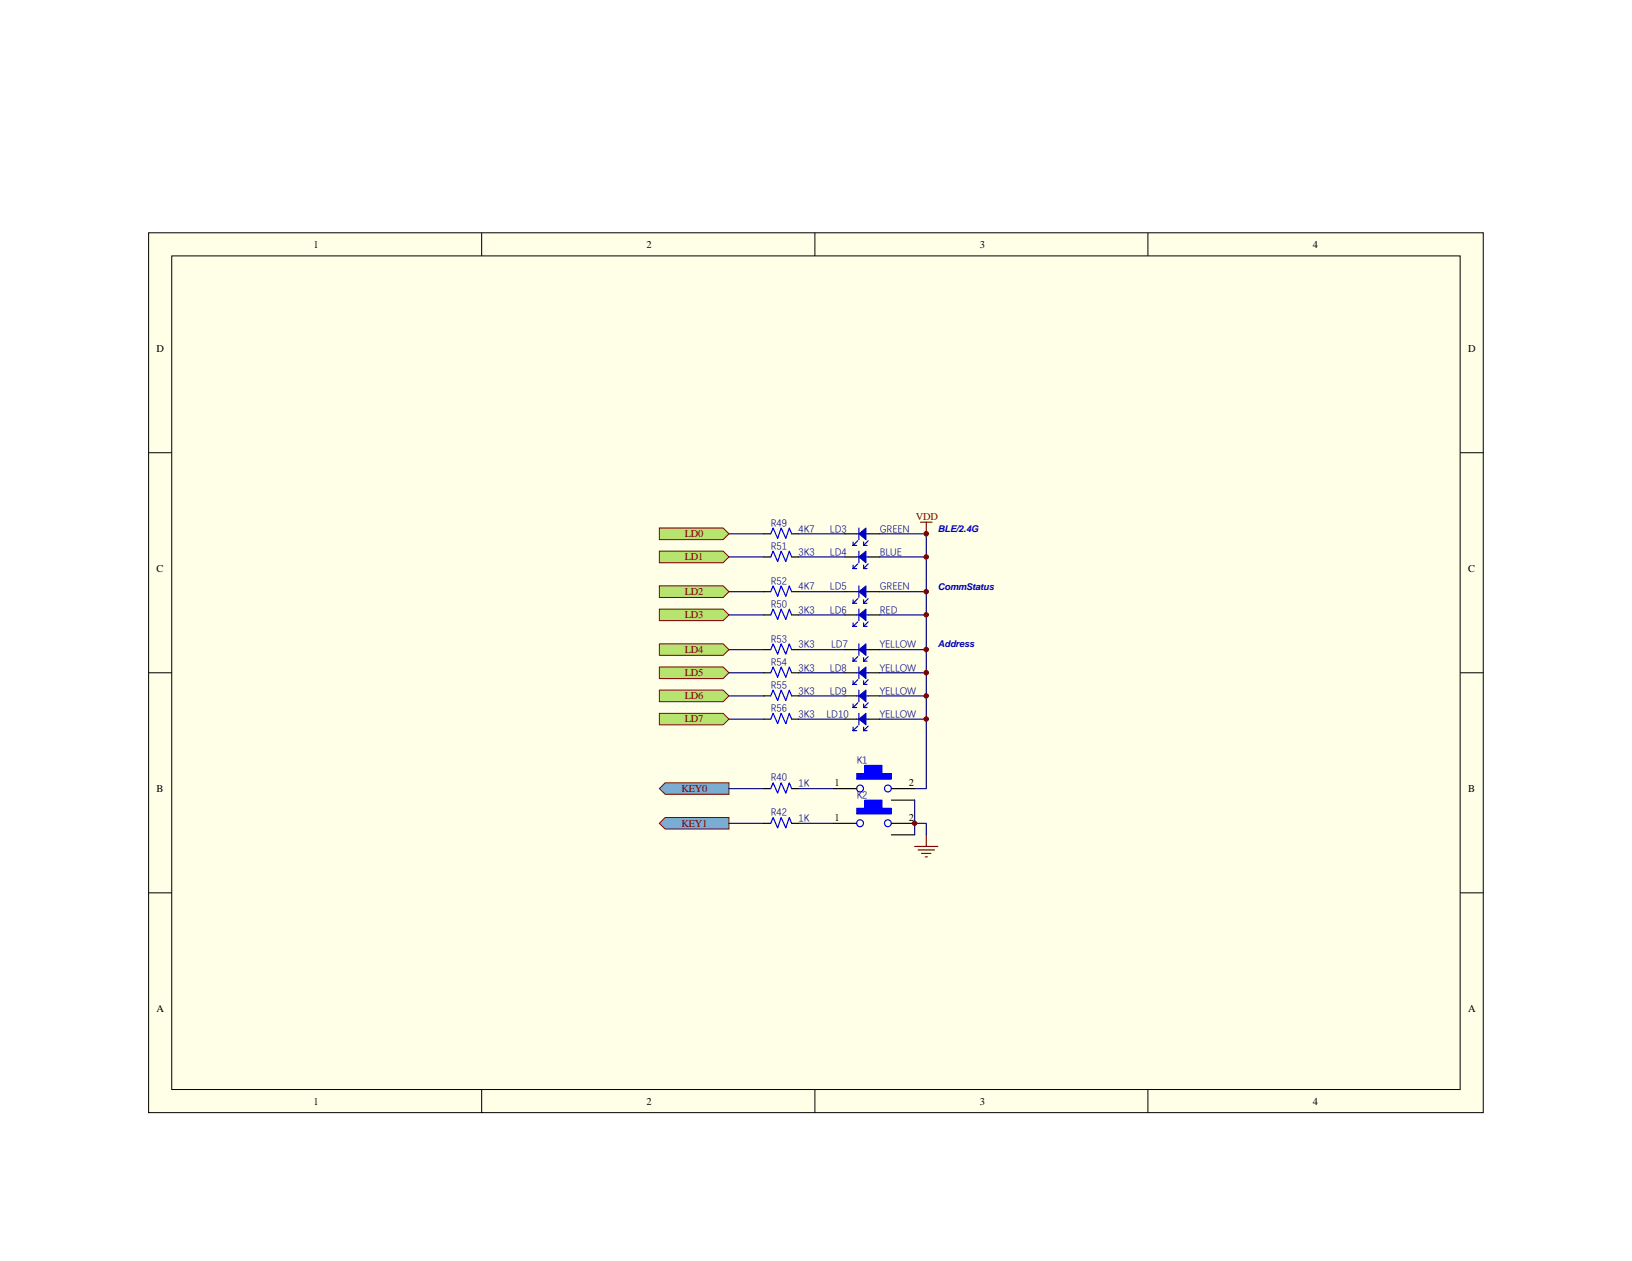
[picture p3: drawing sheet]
<svg xmlns="http://www.w3.org/2000/svg" width="279mm" height="216mm" viewBox="0 0 279 216" stroke-linecap="round" stroke-linejoin="round" font-family="sans-serif">
<path d="M25.4 39.9h228.5v150.6h-228.5z" fill="#ffffe8"/>
<g fill="none" stroke="#000" stroke-width=".17">
<path d="M25.4 39.9h228.5v150.6h-228.5zM82.5 39.9v3.9M139.5 39.9v3.9M196.5 39.9v3.9M29.4 43.8h220.6v142.7h-220.6zM25.4 77.5h4M250 77.5h4M25.4 115.2h4M250 115.2h4M25.4 152.9h4M250 152.9h4M82.5 186.6v3.9"/>
<path d="M139.5 186.6v3.9M196.5 186.6v3.9"/>
</g>
<g fill="#b7e36f" stroke="#800000" stroke-width=".17">
<path d="M112.9 94.4h10.9l1 1-1 1h-10.9z" fill-rule="evenodd"/>
<path d="M112.9 90.4h10.9l1 1-1 1h-10.9z" fill-rule="evenodd"/>
</g>
<g fill="#7bacd1" stroke="#800000" stroke-width=".17">
<path d="M113.9 140h10.9v1.9h-10.9l-1-.9z" fill-rule="evenodd"/>
<path d="M112.9 135l1-1h10.9v2h-10.9z" fill-rule="evenodd"/>
</g>
<g fill="#b7e36f" stroke="#800000" stroke-width=".17">
<path d="M112.9 104.3h10.9l1 1-1 1h-10.9z" fill-rule="evenodd"/>
<path d="M112.9 100.3h10.9l1 1-1 1h-10.9z" fill-rule="evenodd"/>
</g>
<path d="M157.6 89.4h2M158.6 89.4v2M156.6 144.9h4M157.2 145.5h2.8M157.8 146.1h1.6M158.4 146.7h.4M158.6 142.9v2" fill="none" stroke="#800000" stroke-width=".2"/>
<g fill="none" stroke="#000080" stroke-width=".2">
<path d="M124.8 95.4h6M124.8 91.4h6M136.7 95.4h8M136.7 91.4h8M150.6 91.4h8v43.6h-2M150.6 95.4h8M124.8 105.3h6M124.8 101.3h6M124.8 111.2h6M124.8 115.2h6M124.8 119.1h6M136.7 105.3h8"/>
<path d="M136.7 101.3h8M136.7 111.2h8M136.7 115.2h8M136.7 119.1h8M150.6 105.3h8M150.6 101.3h8M150.6 111.2h8M150.6 115.2h8M150.6 119.1h8M124.8 135h6M124.8 123.1h6M136.7 135h2"/>
<path d="M136.7 123.1h8M150.6 123.1h8M124.8 141h6M136.7 141h2"/>
</g>
<g fill="none" stroke="#000" stroke-width=".2">
<path d="M130.8 91.4h1.2M130.8 95.4h1.2M135.5 91.4h1.2M135.5 95.4h1.2M144.7 91.4h2M144.7 95.4h2M148.6 91.4h2M148.6 95.4h2M130.8 101.3h1.2M130.8 105.3h1.2M130.8 111.2h1.2M130.8 115.2h1.2"/>
<path d="M130.8 119.1h1.2M135.5 101.3h1.2M135.5 105.3h1.2M135.5 111.2h1.2M135.5 115.2h1.2M135.5 119.1h1.2M144.7 101.3h2M144.7 105.3h2M144.7 111.2h2M144.7 115.2h2M144.7 119.1h2M148.6 101.3h2"/>
<path d="M148.6 105.3h2M148.6 111.2h2M148.6 115.2h2M148.6 119.1h2M130.8 123.1h1.2M130.8 135h1.2M135.5 123.1h1.2M135.5 135h1.2M142.7 135h4M144.7 123.1h2M148.6 123.1h2M152.6 135h4"/>
<path d="M130.8 141h1.2M135.5 141h1.2"/>
</g>
<g fill="none" stroke="#00f" stroke-width=".2">
<path d="M132 91.4l.4-1 .7 1.8 .6-1.8 .8 1.8 .6-1.8 .4 1M132 95.4l.4-1 .7 1.8 .6-1.8 .8 1.8 .6-1.8 .4 1M132 101.3l.4-1 .7 1.8 .6-1.8 .8 1.8 .6-1.8 .4 1M132 105.3l.4-1 .7 1.8 .6-1.8 .8 1.8 .6-1.8 .4 1M132 111.2l.4-1 .7 1.8 .6-1.8 .8 1.8 .6-1.8 .4 1M132 115.2l.4-1 .7 1.8 .6-1.8 .8 1.8 .6-1.8 .4 1M132 119.1l.4-.9 .7 1.8 .6-1.8 .8 1.8 .6-1.8 .4 .9M132 123.1l.4-1 .7 1.8 .6-1.8 .8 1.8 .6-1.8 .4 1M132 135l.4-1 .7 1.8 .6-1.8 .8 1.8 .6-1.8 .4 1M132 141l.4-1 .7 1.8 .6-1.8 .8 1.8 .6-1.8 .4 1"/>
<circle cx="147.2" cy="135" r=".59"/>
<circle cx="152" cy="135" r=".59"/>
</g>
<g fill="none" stroke="#0000bf" stroke-width=".2">
<path d="M146 93.4h.7M146 92.8v.6M146 96.8v.5M146 97.3h.7M146.7 91.4h1.9M146.7 95.4h1.9M146.9 92.6l-.9 .8M146.9 96.5l-.9 .8M147 90.4v2M147 94.4v2M147.8 93.4h.6M147.8 92.8v.6"/>
<path d="M147.8 96.8v.5M147.8 97.3h.6M148.6 92.6l-.8 .8M148.6 96.5l-.8 .8M146 102.7v.6M146 106.7v.6M146 112.6v.6M146 116.6v.6M146 103.3h.7M146 107.3h.7M146 113.2h.7M146 117.2h.7"/>
<path d="M146.7 101.3h1.9M146.7 105.3h1.9M146.7 111.2h1.9M146.7 115.2h1.9M146.7 119.1h1.9M146.9 102.5l-.9 .8M146.9 106.5l-.9 .8M146.9 112.4l-.9 .8M146.9 116.4l-.9 .8M147 100.3v2M147 104.3v2M147 110.2v2"/>
<path d="M147 114.2v2M147 118.2v1.9M147.8 102.7v.6M147.8 106.7v.6M147.8 112.6v.6M147.8 116.6v.6M147.8 103.3h.6M147.8 107.3h.6M147.8 113.2h.6M147.8 117.2h.6M148.6 102.5l-.8 .8M148.6 106.5l-.8 .8"/>
<path d="M148.6 112.4l-.8 .8M148.6 116.4l-.8 .8M146 120.5v.6M146 124.5v.6M146 121.1h.7M146 125.1h.7M146.7 123.1h1.9M146.9 120.3l-.9 .8M146.9 124.3l-.9 .8M147 122.1v2M147.8 120.5v.6M147.8 124.5v.6"/>
<path d="M147.8 121.1h.6M147.8 125.1h.6M148.6 120.3l-.8 .8M148.6 124.3l-.8 .8"/>
</g>
<g fill="#0000bf" stroke="#0000bf" stroke-width=".17">
<path d="M147 91.4l1.3-1v2z"/>
<path d="M147 101.3l1.3-1v2z"/>
<path d="M147 95.4l1.3-1v2z"/>
<path d="M147 105.3l1.3-1v2z"/>
<path d="M147 111.2l1.3-1v2z"/>
<path d="M147 115.2l1.3-1v2z"/>
<path d="M147 119.1l1.3-.9v1.9z"/>
<path d="M147 123.1l1.3-1v2z"/>
</g>
<path d="M146.7 132.5h5.9v.9h-5.9z" fill="#00f"/>
<path d="M146.7 132.4h5.9v1h-5.9z" fill="none" stroke="#00f" stroke-width=".17"/>
<path d="M148.1 131.1h2.9v1.3h-2.9z" fill="#00f"/>
<path d="M148 131h3v1.4h-3z" fill="none" stroke="#00f" stroke-width=".17"/>
<path d="M152.6 137h4M142.7 141h4M152.6 141h4" fill="none" stroke="#000" stroke-width=".2"/>
<g fill="none" stroke="#00f" stroke-width=".2">
<circle cx="147.2" cy="140.9" r=".59"/>
<circle cx="152" cy="140.9" r=".59"/>
</g>
<path d="M146.7 138.4h5.9v1h-5.9z" fill="#00f"/>
<path d="M146.7 138.4h5.9v1h-5.9z" fill="none" stroke="#00f" stroke-width=".17"/>
<path d="M148.1 137h2.9v1.4h-2.9z" fill="#00f"/>
<path d="M148 137h3v1.4h-3z" fill="none" stroke="#00f" stroke-width=".17"/>
<path d="M152.6 142.9h4" fill="none" stroke="#000" stroke-width=".2"/>
<g fill="#b7e36f" stroke="#800000" stroke-width=".17">
<path d="M112.9 114.2h10.9l1 1-1 1h-10.9z" fill-rule="evenodd"/>
<path d="M112.9 110.2h10.9l1 1-1 1h-10.9z" fill-rule="evenodd"/>
<path d="M112.9 122.1h10.9l1 1-1 1h-10.9z" fill-rule="evenodd"/>
<path d="M112.9 118.2h10.9l1 .9-1 1h-10.9z" fill-rule="evenodd"/>
</g>
<g fill="#800000" stroke="#800000" stroke-width=".17">
<circle cx="158.6" cy="91.4" r=".39"/>
<circle cx="158.6" cy="95.4" r=".39"/>
<circle cx="158.6" cy="105.3" r=".39"/>
<circle cx="158.6" cy="101.3" r=".39"/>
<circle cx="158.6" cy="111.2" r=".39"/>
<circle cx="158.6" cy="115.2" r=".39"/>
<circle cx="158.6" cy="119.1" r=".39"/>
<circle cx="158.6" cy="123.1" r=".39"/>
<circle cx="156.6" cy="140.9" r=".39"/>
</g>
<path d="M138.7 135h4M156.6 137v5.9M138.7 141h4M156.6 141h2v1.9" fill="none" stroke="#000080" stroke-width=".2"/>
<g font-size="1.8">
<text x="53.7" y="42.4">1</text>
<text x="110.7" y="42.4">2</text>
<text x="167.7" y="42.4">3</text>
<text x="224.7" y="42.4">4</text>
<text x="26.8" y="60.3">D</text>
<text x="251.4" y="60.3">D</text>
<text x="26.8" y="97.9">C</text>
<text x="251.4" y="97.9">C</text>
<text x="26.8" y="135.6">B</text>
<text x="142.9" y="134.6">1</text>
<text x="155.6" y="134.6">2</text>
<text x="251.4" y="135.6">B</text>
<text x="142.9" y="140.5">1</text>
<text x="155.6" y="140.5">2</text>
<text x="26.8" y="173.2">A</text>
<text x="251.4" y="173.2">A</text>
<text x="53.7" y="189.1">1</text>
<text x="110.7" y="189.1">2</text>
<text x="167.7" y="189.1">3</text>
<text x="224.7" y="189.1">4</text>
</g>
<g font-size="1.8" fill="#800000">
<text x="156.8" y="89">VDD</text>
<text x="117.2" y="95.9">LD1</text>
<text x="117.2" y="92">LD0</text>
<text x="117.2" y="101.9">LD2</text>
<text x="117.2" y="105.9">LD3</text>
<text x="117.2" y="111.8">LD4</text>
<text x="117.2" y="115.8">LD5</text>
<text x="117.2" y="119.7">LD6</text>
<text x="117.2" y="123.7">LD7</text>
<text x="116.6" y="135.6">KEY0</text>
<text x="116.6" y="141.5">KEY1</text>
</g>
<g font-size="1.7" fill="#000080">
<text x="132" y="90">R49</text>
<text x="132" y="94">R51</text>
<text x="136.7" y="91">4K7</text>
<text x="136.7" y="95">3K3</text>
<text x="142.1" y="91">LD3</text>
<text x="142.1" y="95">LD4</text>
<text x="150.6" y="95">BLUE</text>
<text x="150.6" y="91">GREEN</text>
<text x="132" y="99.9">R52</text>
<text x="136.7" y="100.9">4K7</text>
<text x="142.1" y="100.9">LD5</text>
<text x="150.6" y="100.9">GREEN</text>
<text x="132" y="103.9">R50</text>
<text x="136.7" y="104.9">3K3</text>
<text x="142.1" y="104.9">LD6</text>
<text x="150.6" y="104.9">RED</text>
<text x="132" y="109.8">R53</text>
<text x="132" y="113.8">R54</text>
<text x="136.7" y="110.8">3K3</text>
<text x="142.3" y="110.8">LD7</text>
<text x="150.6" y="110.8">YELLOW</text>
<text x="132" y="117.8">R55</text>
<text x="136.7" y="114.8">3K3</text>
<text x="136.7" y="118.8">3K3</text>
<text x="142.1" y="114.8">LD8</text>
<text x="142.1" y="118.8">LD9</text>
<text x="150.6" y="114.8">YELLOW</text>
<text x="150.6" y="118.8">YELLOW</text>
<text x="132" y="121.7">R56</text>
<text x="136.7" y="122.7">3K3</text>
<text x="141.5" y="122.7">LD10</text>
<text x="150.6" y="122.7">YELLOW</text>
<text x="146.7" y="130.7">K1</text>
<text x="132" y="133.6">R40</text>
<text x="136.7" y="134.6">1K</text>
<text x="146.7" y="136.6">K2</text>
<text x="132" y="139.6">R42</text>
<text x="136.7" y="140.6">1K</text>
</g>
<g font-size="1.6" fill="#0000bf">
<text x="160.6" y="91">BLE/2.4G</text>
<text x="160.6" y="100.9">CommStatus</text>
<text x="160.6" y="110.8">Address</text>
</g>
</svg>
